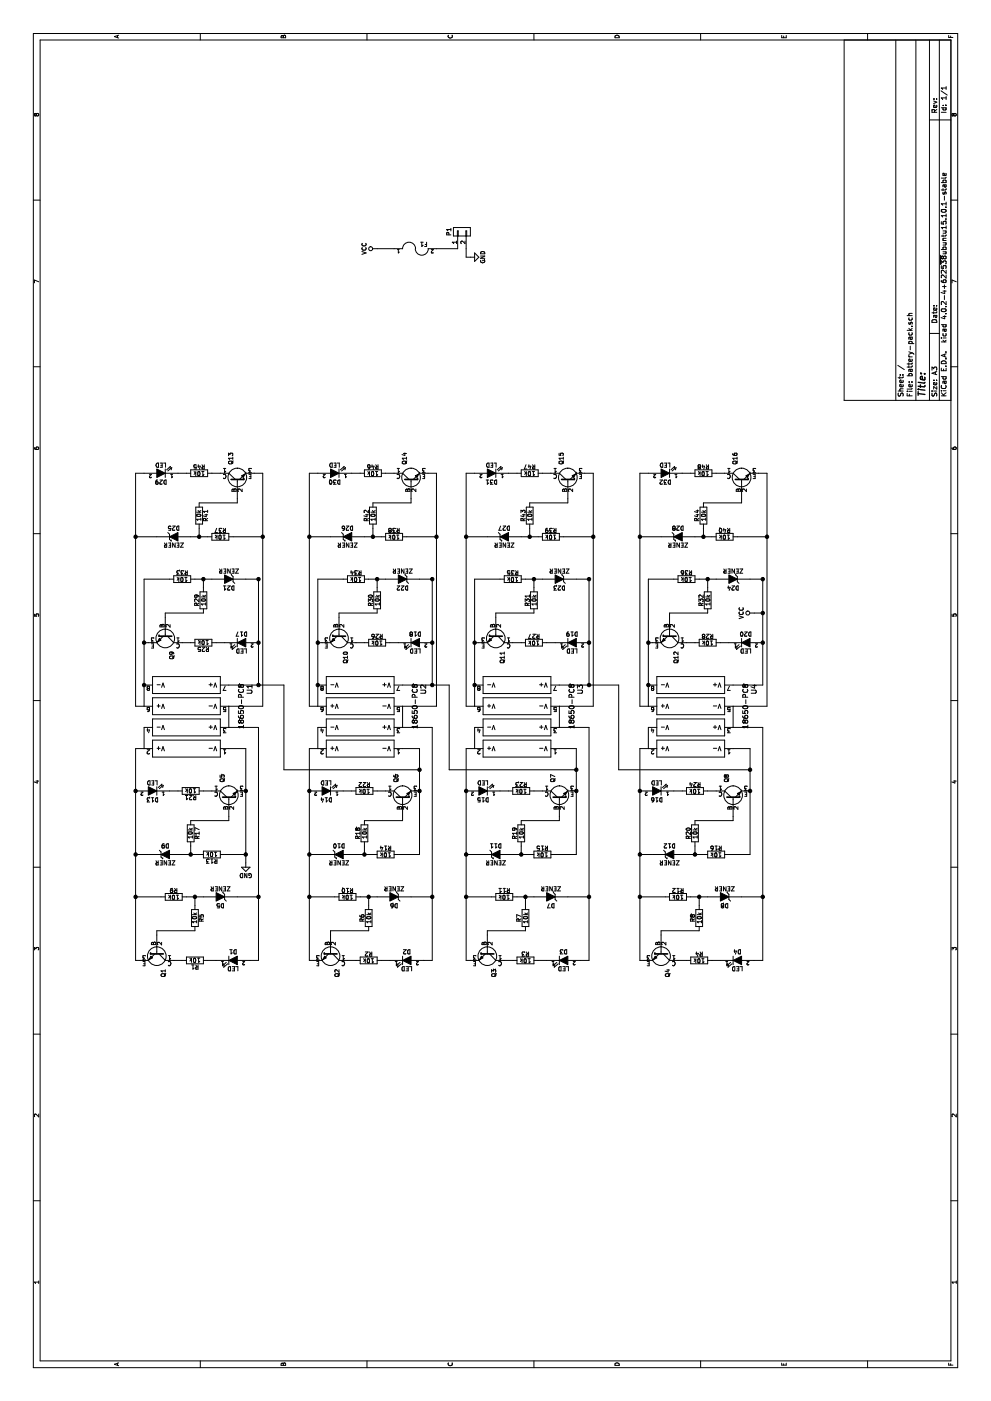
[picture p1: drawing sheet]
EESchema Schematic File Version 2
LIBS:power
LIBS:device
LIBS:transistors
LIBS:conn
LIBS:linear
LIBS:regul
LIBS:74xx
LIBS:cmos4000
LIBS:adc-dac
LIBS:memory
LIBS:xilinx
LIBS:microcontrollers
LIBS:dsp
LIBS:microchip
LIBS:analog_switches
LIBS:motorola
LIBS:texas
LIBS:intel
LIBS:audio
LIBS:interface
LIBS:digital-audio
LIBS:philips
LIBS:display
LIBS:cypress
LIBS:siliconi
LIBS:opto
LIBS:atmel
LIBS:contrib
LIBS:valves
LIBS:battery-pack-cache
EELAYER 25 0
EELAYER END
$Descr A3 16535 11693
encoding utf-8
Sheet 1 1
Title ""
Date ""
Rev ""
Comp ""
Comment1 ""
Comment2 ""
Comment3 ""
Comment4 ""
$EndDescr
$Comp
L FUSE F1
U 1 1
P 13600 4900
F 0 "F1" H 13700 4950 50  0000 C CNN
F 1 "01000057Z" H 13500 4850 50  0001 C CNN
F 2 "battery-pack:ATC_FUSE" H 13600 4900 50  0001 C CNN
F 3 "http://www.mouser.com/ds/2/240/Littelfuse_fuse-clips-186442.pdf" H 13600 4900 50  0001 C CNN
	1    13600 4900
	0    1    1    0   
$EndComp
$Comp
L CONN_01X02 P1
U 1 1
P 13800 5450
F 0 "P1" H 13800 5600 50  0000 C CNN
F 1 "CONN_01X02" H 13900 5450 50  0001 C CNN
F 2 "battery-pack:TerminalBlock-ESPM02200" H 13800 5450 50  0001 C CNN
F 3 "http://www.mouser.com/ds/2/18/200912210387880-199.pdf" H 13800 5450 50  0001 C CNN
	1    13800 5450
	1    0    0    -1  
$EndComp
$Comp
L GND #PWR01
U 1 1
P 13500 5550
F 0 "#PWR01" H 13500 5300 50  0001 C CNN
F 1 "GND" H 13500 5400 50  0000 C CNN
F 2 "" H 13500 5550 50  0000 C CNN
F 3 "" H 13500 5550 50  0000 C CNN
	1    13500 5550
	1    0    0    -1  
$EndComp
$Comp
L 18650-PC8 U3
U 1 1
P 7300 5500
F 0 "U3" H 8400 4150 60  0000 C CNN
F 1 "18650-PC8" H 8200 4250 60  0000 C CNN
F 2 "battery-pack:BK-18650-PC8" H 8000 4950 60  0001 C CNN
F 3 "" H 8000 4950 60  0000 C CNN
	1    7300 5500
	1    0    0    -1  
$EndComp
$Comp
L ZENER D11
U 1 1
P 6450 5850
F 0 "D11" H 6450 5950 50  0000 C CNN
F 1 "ZENER" H 6450 5750 50  0000 C CNN
F 2 "TO_SOT_Packages_SMD:SOT-23" H 6450 5850 50  0001 C CNN
F 3 "" H 6450 5850 50  0000 C CNN
	1    6450 5850
	0    1    1    0   
$EndComp
$Comp
L LED D15
U 1 1
P 7200 5700
F 0 "D15" H 7200 5800 50  0000 C CNN
F 1 "LED" H 7200 5600 50  0000 C CNN
F 2 "LEDs:LED_0805" H 7200 5700 50  0001 C CNN
F 3 "" H 7200 5700 50  0000 C CNN
	1    7200 5700
	0    -1   -1   0   
$EndComp
$Comp
L ZENER D7
U 1 1
P 5950 6500
F 0 "D7" H 5950 6600 50  0000 C CNN
F 1 "ZENER" H 5950 6400 50  0000 C CNN
F 2 "TO_SOT_Packages_SMD:SOT-23" H 5950 6500 50  0001 C CNN
F 3 "" H 5950 6500 50  0000 C CNN
	1    5950 6500
	0    -1   -1   0   
$EndComp
$Comp
L LED D3
U 1 1
P 5200 6650
F 0 "D3" H 5200 6750 50  0000 C CNN
F 1 "LED" H 5200 6550 50  0000 C CNN
F 2 "LEDs:LED_0805" H 5200 6650 50  0001 C CNN
F 3 "" H 5200 6650 50  0000 C CNN
	1    5200 6650
	0    1    1    0   
$EndComp
$Comp
L ZENER D23
U 1 1
P 9700 6600
F 0 "D23" H 9700 6700 50  0000 C CNN
F 1 "ZENER" H 9700 6500 50  0000 C CNN
F 2 "TO_SOT_Packages_SMD:SOT-23" H 9700 6600 50  0001 C CNN
F 3 "" H 9700 6600 50  0000 C CNN
	1    9700 6600
	0    -1   -1   0   
$EndComp
$Comp
L LED D19
U 1 1
P 8950 6750
F 0 "D19" H 8950 6850 50  0000 C CNN
F 1 "LED" H 8950 6650 50  0000 C CNN
F 2 "LEDs:LED_0805" H 8950 6750 50  0001 C CNN
F 3 "" H 8950 6750 50  0000 C CNN
	1    8950 6750
	0    1    1    0   
$EndComp
$Comp
L ZENER D27
U 1 1
P 10200 5950
F 0 "D27" H 10200 6050 50  0000 C CNN
F 1 "ZENER" H 10200 5850 50  0000 C CNN
F 2 "TO_SOT_Packages_SMD:SOT-23" H 10200 5950 50  0001 C CNN
F 3 "" H 10200 5950 50  0000 C CNN
	1    10200 5950
	0    1    1    0   
$EndComp
$Comp
L LED D31
U 1 1
P 10950 5800
F 0 "D31" H 10950 5900 50  0000 C CNN
F 1 "LED" H 10950 5700 50  0000 C CNN
F 2 "LEDs:LED_0805" H 10950 5800 50  0001 C CNN
F 3 "" H 10950 5800 50  0000 C CNN
	1    10950 5800
	0    -1   -1   0   
$EndComp
$Comp
L 18650-PC8 U4
U 1 1
P 7300 7550
F 0 "U4" H 8400 6200 60  0000 C CNN
F 1 "18650-PC8" H 8200 6300 60  0000 C CNN
F 2 "battery-pack:BK-18650-PC8" H 8000 7000 60  0001 C CNN
F 3 "" H 8000 7000 60  0000 C CNN
	1    7300 7550
	1    0    0    -1  
$EndComp
$Comp
L ZENER D12
U 1 1
P 6450 7900
F 0 "D12" H 6450 8000 50  0000 C CNN
F 1 "ZENER" H 6450 7800 50  0000 C CNN
F 2 "TO_SOT_Packages_SMD:SOT-23" H 6450 7900 50  0001 C CNN
F 3 "" H 6450 7900 50  0000 C CNN
	1    6450 7900
	0    1    1    0   
$EndComp
$Comp
L LED D16
U 1 1
P 7200 7750
F 0 "D16" H 7200 7850 50  0000 C CNN
F 1 "LED" H 7200 7650 50  0000 C CNN
F 2 "LEDs:LED_0805" H 7200 7750 50  0001 C CNN
F 3 "" H 7200 7750 50  0000 C CNN
	1    7200 7750
	0    -1   -1   0   
$EndComp
$Comp
L ZENER D8
U 1 1
P 5950 8550
F 0 "D8" H 5950 8650 50  0000 C CNN
F 1 "ZENER" H 5950 8450 50  0000 C CNN
F 2 "TO_SOT_Packages_SMD:SOT-23" H 5950 8550 50  0001 C CNN
F 3 "" H 5950 8550 50  0000 C CNN
	1    5950 8550
	0    -1   -1   0   
$EndComp
$Comp
L LED D4
U 1 1
P 5200 8700
F 0 "D4" H 5200 8800 50  0000 C CNN
F 1 "LED" H 5200 8600 50  0000 C CNN
F 2 "LEDs:LED_0805" H 5200 8700 50  0001 C CNN
F 3 "" H 5200 8700 50  0000 C CNN
	1    5200 8700
	0    1    1    0   
$EndComp
$Comp
L ZENER D24
U 1 1
P 9700 8650
F 0 "D24" H 9700 8750 50  0000 C CNN
F 1 "ZENER" H 9700 8550 50  0000 C CNN
F 2 "TO_SOT_Packages_SMD:SOT-23" H 9700 8650 50  0001 C CNN
F 3 "" H 9700 8650 50  0000 C CNN
	1    9700 8650
	0    -1   -1   0   
$EndComp
$Comp
L LED D20
U 1 1
P 8950 8800
F 0 "D20" H 8950 8900 50  0000 C CNN
F 1 "LED" H 8950 8700 50  0000 C CNN
F 2 "LEDs:LED_0805" H 8950 8800 50  0001 C CNN
F 3 "" H 8950 8800 50  0000 C CNN
	1    8950 8800
	0    1    1    0   
$EndComp
$Comp
L ZENER D28
U 1 1
P 10200 8000
F 0 "D28" H 10200 8100 50  0000 C CNN
F 1 "ZENER" H 10200 7900 50  0000 C CNN
F 2 "TO_SOT_Packages_SMD:SOT-23" H 10200 8000 50  0001 C CNN
F 3 "" H 10200 8000 50  0000 C CNN
	1    10200 8000
	0    1    1    0   
$EndComp
$Comp
L LED D32
U 1 1
P 10950 7850
F 0 "D32" H 10950 7950 50  0000 C CNN
F 1 "LED" H 10950 7750 50  0000 C CNN
F 2 "LEDs:LED_0805" H 10950 7850 50  0001 C CNN
F 3 "" H 10950 7850 50  0000 C CNN
	1    10950 7850
	0    -1   -1   0   
$EndComp
$Comp
L 18650-PC8 U1
U 1 1
P 7300 1600
F 0 "U1" H 8400 250 60  0000 C CNN
F 1 "18650-PC8" H 8200 350 60  0000 C CNN
F 2 "battery-pack:BK-18650-PC8" H 8000 1050 60  0001 C CNN
F 3 "" H 8000 1050 60  0000 C CNN
	1    7300 1600
	1    0    0    -1  
$EndComp
$Comp
L ZENER D9
U 1 1
P 6450 1950
F 0 "D9" H 6450 2050 50  0000 C CNN
F 1 "ZENER" H 6450 1850 50  0000 C CNN
F 2 "TO_SOT_Packages_SMD:SOT-23" H 6450 1950 50  0001 C CNN
F 3 "" H 6450 1950 50  0000 C CNN
	1    6450 1950
	0    1    1    0   
$EndComp
$Comp
L R R13
U 1 1
P 6450 2500
F 0 "R13" V 6530 2500 50  0000 C CNN
F 1 "10k" V 6450 2500 50  0000 C CNN
F 2 "Resistors_SMD:R_0805" V 6380 2500 50  0001 C CNN
F 3 "" H 6450 2500 50  0000 C CNN
	1    6450 2500
	-1   0    0    1   
$EndComp
$Comp
L LED D13
U 1 1
P 7200 1800
F 0 "D13" H 7200 1900 50  0000 C CNN
F 1 "LED" H 7200 1700 50  0000 C CNN
F 2 "LEDs:LED_0805" H 7200 1800 50  0001 C CNN
F 3 "" H 7200 1800 50  0000 C CNN
	1    7200 1800
	0    -1   -1   0   
$EndComp
$Comp
L ZENER D5
U 1 1
P 5950 2600
F 0 "D5" H 5950 2700 50  0000 C CNN
F 1 "ZENER" H 5950 2500 50  0000 C CNN
F 2 "Diodes_ThroughHole:Diode_P600_Horizontal" H 5950 2600 50  0001 C CNN
F 3 "" H 5950 2600 50  0000 C CNN
	1    5950 2600
	0    -1   -1   0   
$EndComp
$Comp
L R R9
U 1 1
P 5950 2050
F 0 "R9" V 6030 2050 50  0000 C CNN
F 1 "10k" V 5950 2050 50  0000 C CNN
F 2 "Resistors_SMD:R_0805" V 5880 2050 50  0001 C CNN
F 3 "" H 5950 2050 50  0000 C CNN
	1    5950 2050
	1    0    0    -1  
$EndComp
$Comp
L R R5
U 1 1
P 5700 2300
F 0 "R5" V 5780 2300 50  0000 C CNN
F 1 "10k" V 5700 2300 50  0000 C CNN
F 2 "Resistors_SMD:R_0805" V 5630 2300 50  0001 C CNN
F 3 "" H 5700 2300 50  0000 C CNN
	1    5700 2300
	0    1    1    0   
$EndComp
$Comp
L R R1
U 1 1
P 5200 2300
F 0 "R1" V 5280 2300 50  0000 C CNN
F 1 "10k" V 5200 2300 50  0000 C CNN
F 2 "Resistors_SMD:R_0805" V 5130 2300 50  0001 C CNN
F 3 "" H 5200 2300 50  0000 C CNN
	1    5200 2300
	-1   0    0    1   
$EndComp
$Comp
L LED D1
U 1 1
P 5200 2750
F 0 "D1" H 5200 2850 50  0000 C CNN
F 1 "LED" H 5200 2650 50  0000 C CNN
F 2 "LEDs:LED_0805" H 5200 2750 50  0001 C CNN
F 3 "" H 5200 2750 50  0000 C CNN
	1    5200 2750
	0    1    1    0   
$EndComp
$Comp
L ZENER D21
U 1 1
P 9700 2700
F 0 "D21" H 9700 2800 50  0000 C CNN
F 1 "ZENER" H 9700 2600 50  0000 C CNN
F 2 "TO_SOT_Packages_SMD:SOT-23" H 9700 2700 50  0001 C CNN
F 3 "" H 9700 2700 50  0000 C CNN
	1    9700 2700
	0    -1   -1   0   
$EndComp
$Comp
L LED D17
U 1 1
P 8950 2850
F 0 "D17" H 8950 2950 50  0000 C CNN
F 1 "LED" H 8950 2750 50  0000 C CNN
F 2 "LEDs:LED_0805" H 8950 2850 50  0001 C CNN
F 3 "" H 8950 2850 50  0000 C CNN
	1    8950 2850
	0    1    1    0   
$EndComp
$Comp
L ZENER D25
U 1 1
P 10200 2050
F 0 "D25" H 10200 2150 50  0000 C CNN
F 1 "ZENER" H 10200 1950 50  0000 C CNN
F 2 "TO_SOT_Packages_SMD:SOT-23" H 10200 2050 50  0001 C CNN
F 3 "" H 10200 2050 50  0000 C CNN
	1    10200 2050
	0    1    1    0   
$EndComp
$Comp
L LED D29
U 1 1
P 10950 1900
F 0 "D29" H 10950 2000 50  0000 C CNN
F 1 "LED" H 10950 1800 50  0000 C CNN
F 2 "LEDs:LED_0805" H 10950 1900 50  0001 C CNN
F 3 "" H 10950 1900 50  0000 C CNN
	1    10950 1900
	0    -1   -1   0   
$EndComp
$Comp
L 18650-PC8 U2
U 1 1
P 7300 3650
F 0 "U2" H 8400 2300 60  0000 C CNN
F 1 "18650-PC8" H 8200 2400 60  0000 C CNN
F 2 "battery-pack:BK-18650-PC8" H 8000 3100 60  0001 C CNN
F 3 "" H 8000 3100 60  0000 C CNN
	1    7300 3650
	1    0    0    -1  
$EndComp
$Comp
L ZENER D10
U 1 1
P 6450 4000
F 0 "D10" H 6450 4100 50  0000 C CNN
F 1 "ZENER" H 6450 3900 50  0000 C CNN
F 2 "TO_SOT_Packages_SMD:SOT-23" H 6450 4000 50  0001 C CNN
F 3 "" H 6450 4000 50  0000 C CNN
	1    6450 4000
	0    1    1    0   
$EndComp
$Comp
L LED D14
U 1 1
P 7200 3850
F 0 "D14" H 7200 3950 50  0000 C CNN
F 1 "LED" H 7200 3750 50  0000 C CNN
F 2 "LEDs:LED_0805" H 7200 3850 50  0001 C CNN
F 3 "" H 7200 3850 50  0000 C CNN
	1    7200 3850
	0    -1   -1   0   
$EndComp
$Comp
L ZENER D6
U 1 1
P 5950 4650
F 0 "D6" H 5950 4750 50  0000 C CNN
F 1 "ZENER" H 5950 4550 50  0000 C CNN
F 2 "TO_SOT_Packages_SMD:SOT-23" H 5950 4650 50  0001 C CNN
F 3 "" H 5950 4650 50  0000 C CNN
	1    5950 4650
	0    -1   -1   0   
$EndComp
$Comp
L LED D2
U 1 1
P 5200 4800
F 0 "D2" H 5200 4900 50  0000 C CNN
F 1 "LED" H 5200 4700 50  0000 C CNN
F 2 "LEDs:LED_0805" H 5200 4800 50  0001 C CNN
F 3 "" H 5200 4800 50  0000 C CNN
	1    5200 4800
	0    1    1    0   
$EndComp
$Comp
L ZENER D22
U 1 1
P 9700 4750
F 0 "D22" H 9700 4850 50  0000 C CNN
F 1 "ZENER" H 9700 4650 50  0000 C CNN
F 2 "TO_SOT_Packages_SMD:SOT-23" H 9700 4750 50  0001 C CNN
F 3 "" H 9700 4750 50  0000 C CNN
	1    9700 4750
	0    -1   -1   0   
$EndComp
$Comp
L LED D18
U 1 1
P 8950 4900
F 0 "D18" H 8950 5000 50  0000 C CNN
F 1 "LED" H 8950 4800 50  0000 C CNN
F 2 "LEDs:LED_0805" H 8950 4900 50  0001 C CNN
F 3 "" H 8950 4900 50  0000 C CNN
	1    8950 4900
	0    1    1    0   
$EndComp
$Comp
L ZENER D26
U 1 1
P 10200 4100
F 0 "D26" H 10200 4200 50  0000 C CNN
F 1 "ZENER" H 10200 4000 50  0000 C CNN
F 2 "TO_SOT_Packages_SMD:SOT-23" H 10200 4100 50  0001 C CNN
F 3 "" H 10200 4100 50  0000 C CNN
	1    10200 4100
	0    1    1    0   
$EndComp
$Comp
L BC413 Q14
U 1 1
P 10850 4850
F 0 "Q14" H 11050 4925 50  0000 L CNN
F 1 "MMBT3904LT1G" H 11050 4850 50  0001 L CNN
F 2 "TO_SOT_Packages_SMD:SOT-23" H 11050 4775 50  0001 L CIN
F 3 "http://www.mouser.com/ds/2/308/MMBT3904LT1-D-113169.pdf" H 10850 4850 50  0001 L CNN
	1    10850 4850
	1    0    0    -1  
$EndComp
$Comp
L LED D30
U 1 1
P 10950 3950
F 0 "D30" H 10950 4050 50  0000 C CNN
F 1 "LED" H 10950 3850 50  0000 C CNN
F 2 "LEDs:LED_0805" H 10950 3950 50  0001 C CNN
F 3 "" H 10950 3950 50  0000 C CNN
	1    10950 3950
	0    -1   -1   0   
$EndComp
$Comp
L GND #PWR02
U 1 1
P 6350 2900
F 0 "#PWR02" H 6350 2650 50  0001 C CNN
F 1 "GND" H 6350 2750 50  0000 C CNN
F 2 "" H 6350 2900 50  0000 C CNN
F 3 "" H 6350 2900 50  0000 C CNN
	1    6350 2900
	0    1    1    0   
$EndComp
$Comp
L VCC #PWR03
U 1 1
P 9300 8900
F 0 "#PWR03" H 9300 8750 50  0001 C CNN
F 1 "VCC" H 9300 9050 50  0000 C CNN
F 2 "" H 9300 8900 50  0000 C CNN
F 3 "" H 9300 8900 50  0000 C CNN
	1    9300 8900
	1    0    0    -1  
$EndComp
$Comp
L BC413 Q13
U 1 1
P 10850 2800
F 0 "Q13" H 11050 2875 50  0000 L CNN
F 1 "MMBT3904LT1G" H 11050 2800 50  0001 L CNN
F 2 "TO_SOT_Packages_SMD:SOT-23" H 11050 2725 50  0001 L CIN
F 3 "http://www.mouser.com/ds/2/308/MMBT3904LT1-D-113169.pdf" H 10850 2800 50  0001 L CNN
	1    10850 2800
	1    0    0    -1  
$EndComp
$Comp
L BC413 Q15
U 1 1
P 10850 6700
F 0 "Q15" H 11050 6775 50  0000 L CNN
F 1 "MMBT3904LT1G" H 11050 6700 50  0001 L CNN
F 2 "TO_SOT_Packages_SMD:SOT-23" H 11050 6625 50  0001 L CIN
F 3 "http://www.mouser.com/ds/2/308/MMBT3904LT1-D-113169.pdf" H 10850 6700 50  0001 L CNN
	1    10850 6700
	1    0    0    -1  
$EndComp
$Comp
L BC413 Q16
U 1 1
P 10850 8750
F 0 "Q16" H 11050 8825 50  0000 L CNN
F 1 "MMBT3904LT1G" H 11050 8750 50  0001 L CNN
F 2 "TO_SOT_Packages_SMD:SOT-23" H 11050 8675 50  0001 L CIN
F 3 "http://www.mouser.com/ds/2/308/MMBT3904LT1-D-113169.pdf" H 10850 8750 50  0001 L CNN
	1    10850 8750
	1    0    0    -1  
$EndComp
$Comp
L BC413 Q5
U 1 1
P 7100 2700
F 0 "Q5" H 7300 2775 50  0000 L CNN
F 1 "MMBT3904LT1G" H 7300 2700 50  0001 L CNN
F 2 "TO_SOT_Packages_SMD:SOT-23" H 7300 2625 50  0001 L CIN
F 3 "http://www.mouser.com/ds/2/308/MMBT3904LT1-D-113169.pdf" H 7100 2700 50  0001 L CNN
	1    7100 2700
	1    0    0    -1  
$EndComp
$Comp
L BC413 Q6
U 1 1
P 7100 4750
F 0 "Q6" H 7300 4825 50  0000 L CNN
F 1 "MMBT3904LT1G" H 7300 4750 50  0001 L CNN
F 2 "TO_SOT_Packages_SMD:SOT-23" H 7300 4675 50  0001 L CIN
F 3 "http://www.mouser.com/ds/2/308/MMBT3904LT1-D-113169.pdf" H 7100 4750 50  0001 L CNN
	1    7100 4750
	1    0    0    -1  
$EndComp
$Comp
L BC413 Q7
U 1 1
P 7100 6600
F 0 "Q7" H 7300 6675 50  0000 L CNN
F 1 "MMBT3904LT1G" H 7300 6600 50  0001 L CNN
F 2 "TO_SOT_Packages_SMD:SOT-23" H 7300 6525 50  0001 L CIN
F 3 "http://www.mouser.com/ds/2/308/MMBT3904LT1-D-113169.pdf" H 7100 6600 50  0001 L CNN
	1    7100 6600
	1    0    0    -1  
$EndComp
$Comp
L BC413 Q8
U 1 1
P 7100 8650
F 0 "Q8" H 7300 8725 50  0000 L CNN
F 1 "MMBT3904LT1G" H 7300 8650 50  0001 L CNN
F 2 "TO_SOT_Packages_SMD:SOT-23" H 7300 8575 50  0001 L CIN
F 3 "http://www.mouser.com/ds/2/308/MMBT3904LT1-D-113169.pdf" H 7100 8650 50  0001 L CNN
	1    7100 8650
	1    0    0    -1  
$EndComp
$Comp
L BC413 Q4
U 1 1
P 5300 7800
F 0 "Q4" H 5500 7875 50  0000 L CNN
F 1 "MMBT3904LT1G" H 5500 7800 50  0001 L CNN
F 2 "TO_SOT_Packages_SMD:SOT-23" H 5500 7725 50  0001 L CIN
F 3 "http://www.mouser.com/ds/2/308/MMBT3904LT1-D-113169.pdf" H 5300 7800 50  0001 L CNN
	1    5300 7800
	-1   0    0    1   
$EndComp
$Comp
L BC413 Q3
U 1 1
P 5300 5750
F 0 "Q3" H 5500 5825 50  0000 L CNN
F 1 "MMBT3904LT1G" H 5500 5750 50  0001 L CNN
F 2 "TO_SOT_Packages_SMD:SOT-23" H 5500 5675 50  0001 L CIN
F 3 "http://www.mouser.com/ds/2/308/MMBT3904LT1-D-113169.pdf" H 5300 5750 50  0001 L CNN
	1    5300 5750
	-1   0    0    1   
$EndComp
$Comp
L BC413 Q2
U 1 1
P 5300 3900
F 0 "Q2" H 5500 3975 50  0000 L CNN
F 1 "MMBT3904LT1G" H 5500 3900 50  0001 L CNN
F 2 "TO_SOT_Packages_SMD:SOT-23" H 5500 3825 50  0001 L CIN
F 3 "http://www.mouser.com/ds/2/308/MMBT3904LT1-D-113169.pdf" H 5300 3900 50  0001 L CNN
	1    5300 3900
	-1   0    0    1   
$EndComp
$Comp
L BC413 Q1
U 1 1
P 5300 1850
F 0 "Q1" H 5500 1925 50  0000 L CNN
F 1 "MMBT3904LT1G" H 5500 1850 50  0001 L CNN
F 2 "TO_SOT_Packages_SMD:SOT-23" H 5500 1775 50  0001 L CIN
F 3 "http://www.mouser.com/ds/2/308/MMBT3904LT1-D-113169.pdf" H 5300 1850 50  0001 L CNN
	1    5300 1850
	-1   0    0    1   
$EndComp
$Comp
L BC413 Q9
U 1 1
P 9050 1950
F 0 "Q9" H 9250 2025 50  0000 L CNN
F 1 "MMBT3904LT1G" H 9250 1950 50  0001 L CNN
F 2 "TO_SOT_Packages_SMD:SOT-23" H 9250 1875 50  0001 L CIN
F 3 "http://www.mouser.com/ds/2/308/MMBT3904LT1-D-113169.pdf" H 9050 1950 50  0001 L CNN
	1    9050 1950
	-1   0    0    1   
$EndComp
$Comp
L BC413 Q10
U 1 1
P 9050 4000
F 0 "Q10" H 9250 4075 50  0000 L CNN
F 1 "MMBT3904LT1G" H 9250 4000 50  0001 L CNN
F 2 "TO_SOT_Packages_SMD:SOT-23" H 9250 3925 50  0001 L CIN
F 3 "http://www.mouser.com/ds/2/308/MMBT3904LT1-D-113169.pdf" H 9050 4000 50  0001 L CNN
	1    9050 4000
	-1   0    0    1   
$EndComp
$Comp
L BC413 Q11
U 1 1
P 9050 5850
F 0 "Q11" H 9250 5925 50  0000 L CNN
F 1 "MMBT3904LT1G" H 9250 5850 50  0001 L CNN
F 2 "TO_SOT_Packages_SMD:SOT-23" H 9250 5775 50  0001 L CIN
F 3 "http://www.mouser.com/ds/2/308/MMBT3904LT1-D-113169.pdf" H 9050 5850 50  0001 L CNN
	1    9050 5850
	-1   0    0    1   
$EndComp
$Comp
L BC413 Q12
U 1 1
P 9050 7900
F 0 "Q12" H 9250 7975 50  0000 L CNN
F 1 "MMBT3904LT1G" H 9250 7900 50  0001 L CNN
F 2 "TO_SOT_Packages_SMD:SOT-23" H 9250 7825 50  0001 L CIN
F 3 "http://www.mouser.com/ds/2/308/MMBT3904LT1-D-113169.pdf" H 9050 7900 50  0001 L CNN
	1    9050 7900
	-1   0    0    1   
$EndComp
$Comp
L R R17
U 1 1
P 6700 2250
F 0 "R17" V 6780 2250 50  0000 C CNN
F 1 "10k" V 6700 2250 50  0000 C CNN
F 2 "Resistors_SMD:R_0805" V 6630 2250 50  0001 C CNN
F 3 "" H 6700 2250 50  0000 C CNN
	1    6700 2250
	0    1    1    0   
$EndComp
$Comp
L R R21
U 1 1
P 7200 2250
F 0 "R21" V 7280 2250 50  0000 C CNN
F 1 "10k" V 7200 2250 50  0000 C CNN
F 2 "Resistors_SMD:R_0805" V 7130 2250 50  0001 C CNN
F 3 "" H 7200 2250 50  0000 C CNN
	1    7200 2250
	-1   0    0    1   
$EndComp
$Comp
L R R25
U 1 1
P 8950 2400
F 0 "R25" V 9030 2400 50  0000 C CNN
F 1 "10k" V 8950 2400 50  0000 C CNN
F 2 "Resistors_SMD:R_0805" V 8880 2400 50  0001 C CNN
F 3 "" H 8950 2400 50  0000 C CNN
	1    8950 2400
	-1   0    0    1   
$EndComp
$Comp
L R R29
U 1 1
P 9450 2400
F 0 "R29" V 9530 2400 50  0000 C CNN
F 1 "10k" V 9450 2400 50  0000 C CNN
F 2 "Resistors_SMD:R_0805" V 9380 2400 50  0001 C CNN
F 3 "" H 9450 2400 50  0000 C CNN
	1    9450 2400
	0    -1   -1   0   
$EndComp
$Comp
L R R33
U 1 1
P 9700 2150
F 0 "R33" V 9780 2150 50  0000 C CNN
F 1 "10k" V 9700 2150 50  0000 C CNN
F 2 "Resistors_SMD:R_0805" V 9630 2150 50  0001 C CNN
F 3 "" H 9700 2150 50  0000 C CNN
	1    9700 2150
	1    0    0    -1  
$EndComp
$Comp
L R R37
U 1 1
P 10200 2600
F 0 "R37" V 10280 2600 50  0000 C CNN
F 1 "10k" V 10200 2600 50  0000 C CNN
F 2 "Resistors_SMD:R_0805" V 10130 2600 50  0001 C CNN
F 3 "" H 10200 2600 50  0000 C CNN
	1    10200 2600
	1    0    0    -1  
$EndComp
$Comp
L R R45
U 1 1
P 10950 2350
F 0 "R45" V 11030 2350 50  0000 C CNN
F 1 "10k" V 10950 2350 50  0000 C CNN
F 2 "Resistors_SMD:R_0805" V 10880 2350 50  0001 C CNN
F 3 "" H 10950 2350 50  0000 C CNN
	1    10950 2350
	1    0    0    -1  
$EndComp
$Comp
L R R41
U 1 1
P 10450 2350
F 0 "R41" V 10530 2350 50  0000 C CNN
F 1 "10k" V 10450 2350 50  0000 C CNN
F 2 "Resistors_SMD:R_0805" V 10380 2350 50  0001 C CNN
F 3 "" H 10450 2350 50  0000 C CNN
	1    10450 2350
	0    1    1    0   
$EndComp
$Comp
L R R46
U 1 1
P 10950 4400
F 0 "R46" V 11030 4400 50  0000 C CNN
F 1 "10k" V 10950 4400 50  0000 C CNN
F 2 "Resistors_SMD:R_0805" V 10880 4400 50  0001 C CNN
F 3 "" H 10950 4400 50  0000 C CNN
	1    10950 4400
	1    0    0    -1  
$EndComp
$Comp
L R R47
U 1 1
P 10950 6250
F 0 "R47" V 11030 6250 50  0000 C CNN
F 1 "10k" V 10950 6250 50  0000 C CNN
F 2 "Resistors_SMD:R_0805" V 10880 6250 50  0001 C CNN
F 3 "" H 10950 6250 50  0000 C CNN
	1    10950 6250
	1    0    0    -1  
$EndComp
$Comp
L R R48
U 1 1
P 10950 8300
F 0 "R48" V 11030 8300 50  0000 C CNN
F 1 "10k" V 10950 8300 50  0000 C CNN
F 2 "Resistors_SMD:R_0805" V 10880 8300 50  0001 C CNN
F 3 "" H 10950 8300 50  0000 C CNN
	1    10950 8300
	1    0    0    -1  
$EndComp
$Comp
L R R40
U 1 1
P 10200 8550
F 0 "R40" V 10280 8550 50  0000 C CNN
F 1 "10k" V 10200 8550 50  0000 C CNN
F 2 "Resistors_SMD:R_0805" V 10130 8550 50  0001 C CNN
F 3 "" H 10200 8550 50  0000 C CNN
	1    10200 8550
	1    0    0    -1  
$EndComp
$Comp
L R R39
U 1 1
P 10200 6500
F 0 "R39" V 10280 6500 50  0000 C CNN
F 1 "10k" V 10200 6500 50  0000 C CNN
F 2 "Resistors_SMD:R_0805" V 10130 6500 50  0001 C CNN
F 3 "" H 10200 6500 50  0000 C CNN
	1    10200 6500
	1    0    0    -1  
$EndComp
$Comp
L R R38
U 1 1
P 10200 4650
F 0 "R38" V 10280 4650 50  0000 C CNN
F 1 "10k" V 10200 4650 50  0000 C CNN
F 2 "Resistors_SMD:R_0805" V 10130 4650 50  0001 C CNN
F 3 "" H 10200 4650 50  0000 C CNN
	1    10200 4650
	1    0    0    -1  
$EndComp
$Comp
L R R34
U 1 1
P 9700 4200
F 0 "R34" V 9780 4200 50  0000 C CNN
F 1 "10k" V 9700 4200 50  0000 C CNN
F 2 "Resistors_SMD:R_0805" V 9630 4200 50  0001 C CNN
F 3 "" H 9700 4200 50  0000 C CNN
	1    9700 4200
	1    0    0    -1  
$EndComp
$Comp
L R R26
U 1 1
P 8950 4450
F 0 "R26" V 9030 4450 50  0000 C CNN
F 1 "10k" V 8950 4450 50  0000 C CNN
F 2 "Resistors_SMD:R_0805" V 8880 4450 50  0001 C CNN
F 3 "" H 8950 4450 50  0000 C CNN
	1    8950 4450
	1    0    0    -1  
$EndComp
$Comp
L R R27
U 1 1
P 8950 6300
F 0 "R27" V 9030 6300 50  0000 C CNN
F 1 "10k" V 8950 6300 50  0000 C CNN
F 2 "Resistors_SMD:R_0805" V 8880 6300 50  0001 C CNN
F 3 "" H 8950 6300 50  0000 C CNN
	1    8950 6300
	1    0    0    -1  
$EndComp
$Comp
L R R35
U 1 1
P 9700 6050
F 0 "R35" V 9780 6050 50  0000 C CNN
F 1 "10k" V 9700 6050 50  0000 C CNN
F 2 "Resistors_SMD:R_0805" V 9630 6050 50  0001 C CNN
F 3 "" H 9700 6050 50  0000 C CNN
	1    9700 6050
	1    0    0    -1  
$EndComp
$Comp
L R R36
U 1 1
P 9700 8100
F 0 "R36" V 9780 8100 50  0000 C CNN
F 1 "10k" V 9700 8100 50  0000 C CNN
F 2 "Resistors_SMD:R_0805" V 9630 8100 50  0001 C CNN
F 3 "" H 9700 8100 50  0000 C CNN
	1    9700 8100
	1    0    0    -1  
$EndComp
$Comp
L R R28
U 1 1
P 8950 8350
F 0 "R28" V 9030 8350 50  0000 C CNN
F 1 "10k" V 8950 8350 50  0000 C CNN
F 2 "Resistors_SMD:R_0805" V 8880 8350 50  0001 C CNN
F 3 "" H 8950 8350 50  0000 C CNN
	1    8950 8350
	1    0    0    -1  
$EndComp
$Comp
L R R24
U 1 1
P 7200 8200
F 0 "R24" V 7280 8200 50  0000 C CNN
F 1 "10k" V 7200 8200 50  0000 C CNN
F 2 "Resistors_SMD:R_0805" V 7130 8200 50  0001 C CNN
F 3 "" H 7200 8200 50  0000 C CNN
	1    7200 8200
	1    0    0    -1  
$EndComp
$Comp
L R R16
U 1 1
P 6450 8450
F 0 "R16" V 6530 8450 50  0000 C CNN
F 1 "10k" V 6450 8450 50  0000 C CNN
F 2 "Resistors_SMD:R_0805" V 6380 8450 50  0001 C CNN
F 3 "" H 6450 8450 50  0000 C CNN
	1    6450 8450
	1    0    0    -1  
$EndComp
$Comp
L R R4
U 1 1
P 5200 8250
F 0 "R4" V 5280 8250 50  0000 C CNN
F 1 "10k" V 5200 8250 50  0000 C CNN
F 2 "Resistors_SMD:R_0805" V 5130 8250 50  0001 C CNN
F 3 "" H 5200 8250 50  0000 C CNN
	1    5200 8250
	1    0    0    -1  
$EndComp
$Comp
L R R12
U 1 1
P 5950 8000
F 0 "R12" V 6030 8000 50  0000 C CNN
F 1 "10k" V 5950 8000 50  0000 C CNN
F 2 "Resistors_SMD:R_0805" V 5880 8000 50  0001 C CNN
F 3 "" H 5950 8000 50  0000 C CNN
	1    5950 8000
	1    0    0    -1  
$EndComp
$Comp
L R R11
U 1 1
P 5950 5950
F 0 "R11" V 6030 5950 50  0000 C CNN
F 1 "10k" V 5950 5950 50  0000 C CNN
F 2 "Resistors_SMD:R_0805" V 5880 5950 50  0001 C CNN
F 3 "" H 5950 5950 50  0000 C CNN
	1    5950 5950
	1    0    0    -1  
$EndComp
$Comp
L R R3
U 1 1
P 5200 6200
F 0 "R3" V 5280 6200 50  0000 C CNN
F 1 "10k" V 5200 6200 50  0000 C CNN
F 2 "Resistors_SMD:R_0805" V 5130 6200 50  0001 C CNN
F 3 "" H 5200 6200 50  0000 C CNN
	1    5200 6200
	1    0    0    -1  
$EndComp
$Comp
L R R15
U 1 1
P 6450 6400
F 0 "R15" V 6530 6400 50  0000 C CNN
F 1 "10k" V 6450 6400 50  0000 C CNN
F 2 "Resistors_SMD:R_0805" V 6380 6400 50  0001 C CNN
F 3 "" H 6450 6400 50  0000 C CNN
	1    6450 6400
	1    0    0    -1  
$EndComp
$Comp
L R R23
U 1 1
P 7200 6150
F 0 "R23" V 7280 6150 50  0000 C CNN
F 1 "10k" V 7200 6150 50  0000 C CNN
F 2 "Resistors_SMD:R_0805" V 7130 6150 50  0001 C CNN
F 3 "" H 7200 6150 50  0000 C CNN
	1    7200 6150
	1    0    0    -1  
$EndComp
$Comp
L R R2
U 1 1
P 5200 4350
F 0 "R2" V 5280 4350 50  0000 C CNN
F 1 "10k" V 5200 4350 50  0000 C CNN
F 2 "Resistors_SMD:R_0805" V 5130 4350 50  0001 C CNN
F 3 "" H 5200 4350 50  0000 C CNN
	1    5200 4350
	1    0    0    -1  
$EndComp
$Comp
L R R10
U 1 1
P 5950 4100
F 0 "R10" V 6030 4100 50  0000 C CNN
F 1 "10k" V 5950 4100 50  0000 C CNN
F 2 "Resistors_SMD:R_0805" V 5880 4100 50  0001 C CNN
F 3 "" H 5950 4100 50  0000 C CNN
	1    5950 4100
	1    0    0    -1  
$EndComp
$Comp
L R R14
U 1 1
P 6450 4550
F 0 "R14" V 6530 4550 50  0000 C CNN
F 1 "10k" V 6450 4550 50  0000 C CNN
F 2 "Resistors_SMD:R_0805" V 6380 4550 50  0001 C CNN
F 3 "" H 6450 4550 50  0000 C CNN
	1    6450 4550
	1    0    0    -1  
$EndComp
$Comp
L R R22
U 1 1
P 7200 4300
F 0 "R22" V 7280 4300 50  0000 C CNN
F 1 "10k" V 7200 4300 50  0000 C CNN
F 2 "Resistors_SMD:R_0805" V 7130 4300 50  0001 C CNN
F 3 "" H 7200 4300 50  0000 C CNN
	1    7200 4300
	1    0    0    -1  
$EndComp
$Comp
L R R18
U 1 1
P 6700 4300
F 0 "R18" V 6780 4300 50  0000 C CNN
F 1 "10k" V 6700 4300 50  0000 C CNN
F 2 "Resistors_SMD:R_0805" V 6630 4300 50  0001 C CNN
F 3 "" H 6700 4300 50  0000 C CNN
	1    6700 4300
	0    -1   -1   0   
$EndComp
$Comp
L R R6
U 1 1
P 5700 4350
F 0 "R6" V 5780 4350 50  0000 C CNN
F 1 "10k" V 5700 4350 50  0000 C CNN
F 2 "Resistors_SMD:R_0805" V 5630 4350 50  0001 C CNN
F 3 "" H 5700 4350 50  0000 C CNN
	1    5700 4350
	0    -1   -1   0   
$EndComp
$Comp
L R R7
U 1 1
P 5700 6200
F 0 "R7" V 5780 6200 50  0000 C CNN
F 1 "10k" V 5700 6200 50  0000 C CNN
F 2 "Resistors_SMD:R_0805" V 5630 6200 50  0001 C CNN
F 3 "" H 5700 6200 50  0000 C CNN
	1    5700 6200
	0    -1   -1   0   
$EndComp
$Comp
L R R19
U 1 1
P 6700 6150
F 0 "R19" V 6780 6150 50  0000 C CNN
F 1 "10k" V 6700 6150 50  0000 C CNN
F 2 "Resistors_SMD:R_0805" V 6630 6150 50  0001 C CNN
F 3 "" H 6700 6150 50  0000 C CNN
	1    6700 6150
	0    -1   -1   0   
$EndComp
$Comp
L R R30
U 1 1
P 9450 4450
F 0 "R30" V 9530 4450 50  0000 C CNN
F 1 "10k" V 9450 4450 50  0000 C CNN
F 2 "Resistors_SMD:R_0805" V 9380 4450 50  0001 C CNN
F 3 "" H 9450 4450 50  0000 C CNN
	1    9450 4450
	0    -1   -1   0   
$EndComp
$Comp
L R R42
U 1 1
P 10450 4400
F 0 "R42" V 10530 4400 50  0000 C CNN
F 1 "10k" V 10450 4400 50  0000 C CNN
F 2 "Resistors_SMD:R_0805" V 10380 4400 50  0001 C CNN
F 3 "" H 10450 4400 50  0000 C CNN
	1    10450 4400
	0    -1   -1   0   
$EndComp
$Comp
L R R43
U 1 1
P 10450 6250
F 0 "R43" V 10530 6250 50  0000 C CNN
F 1 "10k" V 10450 6250 50  0000 C CNN
F 2 "Resistors_SMD:R_0805" V 10380 6250 50  0001 C CNN
F 3 "" H 10450 6250 50  0000 C CNN
	1    10450 6250
	0    -1   -1   0   
$EndComp
$Comp
L R R31
U 1 1
P 9450 6300
F 0 "R31" V 9530 6300 50  0000 C CNN
F 1 "10k" V 9450 6300 50  0000 C CNN
F 2 "Resistors_SMD:R_0805" V 9380 6300 50  0001 C CNN
F 3 "" H 9450 6300 50  0000 C CNN
	1    9450 6300
	0    -1   -1   0   
$EndComp
$Comp
L R R32
U 1 1
P 9450 8350
F 0 "R32" V 9530 8350 50  0000 C CNN
F 1 "10k" V 9450 8350 50  0000 C CNN
F 2 "Resistors_SMD:R_0805" V 9380 8350 50  0001 C CNN
F 3 "" H 9450 8350 50  0000 C CNN
	1    9450 8350
	0    -1   -1   0   
$EndComp
$Comp
L R R44
U 1 1
P 10450 8300
F 0 "R44" V 10530 8300 50  0000 C CNN
F 1 "10k" V 10450 8300 50  0000 C CNN
F 2 "Resistors_SMD:R_0805" V 10380 8300 50  0001 C CNN
F 3 "" H 10450 8300 50  0000 C CNN
	1    10450 8300
	0    -1   -1   0   
$EndComp
$Comp
L R R8
U 1 1
P 5700 8250
F 0 "R8" V 5780 8250 50  0000 C CNN
F 1 "10k" V 5700 8250 50  0000 C CNN
F 2 "Resistors_SMD:R_0805" V 5630 8250 50  0001 C CNN
F 3 "" H 5700 8250 50  0000 C CNN
	1    5700 8250
	0    -1   -1   0   
$EndComp
$Comp
L R R20
U 1 1
P 6700 8200
F 0 "R20" V 6780 8200 50  0000 C CNN
F 1 "10k" V 6700 8200 50  0000 C CNN
F 2 "Resistors_SMD:R_0805" V 6630 8200 50  0001 C CNN
F 3 "" H 6700 8200 50  0000 C CNN
	1    6700 8200
	0    -1   -1   0   
$EndComp
Wire Wire Line
	13500 5500 13500 5550
Wire Wire Line
	13600 5500 13500 5500
Wire Wire Line
	13600 5150 13600 5400
Wire Wire Line
	13600 4450 13600 4650
Wire Wire Line
	5200 5500 7700 5500
Wire Wire Line
	6450 6050 6450 6250
Wire Wire Line
	6550 6150 6450 6150
Connection ~ 6450 6150
Wire Wire Line
	6850 6150 6850 6600
Wire Wire Line
	6850 6600 6900 6600
Wire Wire Line
	7200 5900 7200 6000
Wire Wire Line
	7200 6300 7200 6400
Wire Wire Line
	6450 6550 6450 6800
Wire Wire Line
	6450 6800 7700 6800
Wire Wire Line
	7700 5600 7950 5600
Wire Wire Line
	7950 6600 8200 6600
Wire Wire Line
	7700 5500 7700 5600
Connection ~ 7200 5500
Wire Wire Line
	7700 6800 7700 6600
Connection ~ 7200 6800
Wire Wire Line
	5950 6300 5950 6100
Wire Wire Line
	5850 6200 5950 6200
Connection ~ 5950 6200
Wire Wire Line
	5200 6450 5200 6350
Wire Wire Line
	5200 6050 5200 5950
Wire Wire Line
	7950 6950 7950 6600
Wire Wire Line
	5200 6950 7950 6950
Connection ~ 6450 5500
Wire Wire Line
	6450 5650 6450 5500
Wire Wire Line
	5200 5500 5200 5550
Wire Wire Line
	5550 6200 5550 5750
Wire Wire Line
	5550 5750 5500 5750
Wire Wire Line
	5950 5800 5950 5500
Connection ~ 5950 5500
Wire Wire Line
	5950 6700 5950 6950
Wire Wire Line
	5200 6850 5200 6950
Connection ~ 5950 6950
Wire Wire Line
	9700 6400 9700 6200
Wire Wire Line
	9600 6300 9700 6300
Connection ~ 9700 6300
Wire Wire Line
	9300 6300 9300 5850
Wire Wire Line
	9300 5850 9250 5850
Wire Wire Line
	8950 6550 8950 6450
Wire Wire Line
	8950 6150 8950 6050
Wire Wire Line
	9700 5600 9700 5900
Connection ~ 8950 6950
Wire Wire Line
	10200 6150 10200 6350
Wire Wire Line
	10300 6250 10200 6250
Connection ~ 10200 6250
Wire Wire Line
	10950 6000 10950 6100
Wire Wire Line
	10950 6400 10950 6500
Connection ~ 9700 6950
Wire Wire Line
	9700 6950 9700 6800
Wire Wire Line
	10950 7000 10950 6900
Wire Wire Line
	10600 6250 10600 6700
Wire Wire Line
	10600 6700 10650 6700
Wire Wire Line
	10200 6650 10200 7000
Wire Wire Line
	10950 5600 10950 5500
Wire Wire Line
	8450 6600 8450 7300
Wire Wire Line
	8200 5600 9700 5600
Wire Wire Line
	8950 5650 8950 5600
Connection ~ 8950 5600
Wire Wire Line
	8200 5600 8200 5500
Wire Wire Line
	8200 5500 10950 5500
Wire Wire Line
	8450 6950 9700 6950
Wire Wire Line
	8200 7000 10950 7000
Wire Wire Line
	8200 6600 8200 7000
Wire Wire Line
	10200 5750 10200 5500
Connection ~ 10200 5500
Connection ~ 10200 7000
Wire Wire Line
	5200 7550 7700 7550
Wire Wire Line
	6450 8100 6450 8300
Wire Wire Line
	6550 8200 6450 8200
Connection ~ 6450 8200
Wire Wire Line
	6850 8200 6850 8650
Wire Wire Line
	6850 8650 6900 8650
Wire Wire Line
	7200 7950 7200 8050
Wire Wire Line
	7200 8350 7200 8450
Wire Wire Line
	6450 8600 6450 8850
Wire Wire Line
	6450 8850 7700 8850
Wire Wire Line
	7700 7650 7950 7650
Wire Wire Line
	7950 8650 8200 8650
Wire Wire Line
	7700 7550 7700 7650
Connection ~ 7200 7550
Wire Wire Line
	7700 8850 7700 8650
Connection ~ 7200 8850
Wire Wire Line
	5950 8350 5950 8150
Wire Wire Line
	5850 8250 5950 8250
Connection ~ 5950 8250
Wire Wire Line
	5200 8500 5200 8400
Wire Wire Line
	5200 8100 5200 8000
Wire Wire Line
	7950 9000 7950 8650
Wire Wire Line
	5200 9000 7950 9000
Connection ~ 6450 7550
Wire Wire Line
	6450 7700 6450 7550
Wire Wire Line
	5200 7550 5200 7600
Wire Wire Line
	5550 8250 5550 7800
Wire Wire Line
	5550 7800 5500 7800
Wire Wire Line
	5950 7850 5950 7550
Connection ~ 5950 7550
Wire Wire Line
	5950 8750 5950 9000
Wire Wire Line
	5200 8900 5200 9000
Connection ~ 5950 9000
Wire Wire Line
	9700 8450 9700 8250
Wire Wire Line
	9600 8350 9700 8350
Connection ~ 9700 8350
Wire Wire Line
	9300 8350 9300 7900
Wire Wire Line
	9300 7900 9250 7900
Wire Wire Line
	8950 8600 8950 8500
Wire Wire Line
	8950 8200 8950 8100
Wire Wire Line
	9700 7650 9700 7950
Connection ~ 8950 9000
Wire Wire Line
	10200 8200 10200 8400
Wire Wire Line
	10300 8300 10200 8300
Connection ~ 10200 8300
Wire Wire Line
	10950 8050 10950 8150
Wire Wire Line
	10950 8450 10950 8550
Connection ~ 9700 9000
Wire Wire Line
	9700 9000 9700 8850
Wire Wire Line
	10950 9050 10950 8950
Wire Wire Line
	10600 8300 10600 8750
Wire Wire Line
	10600 8750 10650 8750
Wire Wire Line
	10200 8700 10200 9050
Wire Wire Line
	10950 7650 10950 7550
Wire Wire Line
	8450 9000 8450 8650
Wire Wire Line
	8200 7650 9700 7650
Wire Wire Line
	8950 7700 8950 7650
Connection ~ 8950 7650
Wire Wire Line
	8200 7650 8200 7550
Wire Wire Line
	8200 7550 10950 7550
Wire Wire Line
	8450 9000 9700 9000
Wire Wire Line
	8200 9050 10950 9050
Wire Wire Line
	8200 8650 8200 9050
Wire Wire Line
	10200 7800 10200 7550
Connection ~ 10200 7550
Connection ~ 10200 9050
Wire Wire Line
	5200 1600 7700 1600
Wire Wire Line
	6450 2150 6450 2350
Wire Wire Line
	6550 2250 6450 2250
Connection ~ 6450 2250
Wire Wire Line
	6850 2250 6850 2700
Wire Wire Line
	6850 2700 6900 2700
Wire Wire Line
	7200 2000 7200 2100
Wire Wire Line
	7200 2400 7200 2500
Wire Wire Line
	6450 2650 6450 2900
Wire Wire Line
	6350 2900 7700 2900
Wire Wire Line
	7700 1700 7950 1700
Wire Wire Line
	7950 2700 8200 2700
Wire Wire Line
	7700 1600 7700 1700
Connection ~ 7200 1600
Wire Wire Line
	7700 2900 7700 2700
Connection ~ 7200 2900
Wire Wire Line
	5950 2400 5950 2200
Wire Wire Line
	5850 2300 5950 2300
Connection ~ 5950 2300
Wire Wire Line
	5200 2550 5200 2450
Wire Wire Line
	5200 2150 5200 2050
Wire Wire Line
	7950 3050 7950 2700
Wire Wire Line
	5200 3050 7950 3050
Connection ~ 6450 1600
Wire Wire Line
	6450 1750 6450 1600
Wire Wire Line
	5200 1600 5200 1650
Wire Wire Line
	5550 2300 5550 1850
Wire Wire Line
	5550 1850 5500 1850
Wire Wire Line
	5950 1900 5950 1600
Connection ~ 5950 1600
Wire Wire Line
	5950 2800 5950 3050
Wire Wire Line
	5200 2950 5200 3050
Connection ~ 5950 3050
Wire Wire Line
	9700 2500 9700 2300
Wire Wire Line
	9600 2400 9700 2400
Connection ~ 9700 2400
Wire Wire Line
	9300 2400 9300 1950
Wire Wire Line
	9300 1950 9250 1950
Wire Wire Line
	8950 2650 8950 2550
Wire Wire Line
	8950 2250 8950 2150
Wire Wire Line
	9700 1700 9700 2000
Connection ~ 8950 3050
Wire Wire Line
	10200 2250 10200 2450
Wire Wire Line
	10300 2350 10200 2350
Connection ~ 10200 2350
Wire Wire Line
	10950 2100 10950 2200
Wire Wire Line
	10950 2500 10950 2600
Connection ~ 9700 3050
Wire Wire Line
	9700 3050 9700 2900
Wire Wire Line
	10950 3100 10950 3000
Wire Wire Line
	10600 2350 10600 2800
Wire Wire Line
	10600 2800 10650 2800
Wire Wire Line
	10200 2750 10200 3100
Wire Wire Line
	10950 1700 10950 1600
Wire Wire Line
	8450 2700 8450 3350
Wire Wire Line
	8200 1700 9700 1700
Wire Wire Line
	8950 1750 8950 1700
Connection ~ 8950 1700
Wire Wire Line
	8200 1700 8200 1600
Wire Wire Line
	8200 1600 10950 1600
Wire Wire Line
	8450 3050 9700 3050
Wire Wire Line
	8200 3100 10950 3100
Wire Wire Line
	8200 2700 8200 3100
Wire Wire Line
	10200 1850 10200 1600
Connection ~ 10200 1600
Connection ~ 10200 3100
Wire Wire Line
	5200 3650 7700 3650
Wire Wire Line
	6450 4200 6450 4400
Wire Wire Line
	6550 4300 6450 4300
Connection ~ 6450 4300
Wire Wire Line
	6850 4300 6850 4750
Wire Wire Line
	6850 4750 6900 4750
Wire Wire Line
	7200 4050 7200 4150
Wire Wire Line
	7200 4450 7200 4550
Wire Wire Line
	6450 4700 6450 4950
Wire Wire Line
	6450 4950 7700 4950
Wire Wire Line
	7700 3750 7950 3750
Wire Wire Line
	7950 4750 8200 4750
Wire Wire Line
	7700 3650 7700 3750
Connection ~ 7200 3650
Wire Wire Line
	7700 4950 7700 4750
Connection ~ 7200 4950
Wire Wire Line
	5950 4450 5950 4250
Wire Wire Line
	5850 4350 5950 4350
Connection ~ 5950 4350
Wire Wire Line
	5200 4600 5200 4500
Wire Wire Line
	5200 4200 5200 4100
Wire Wire Line
	7950 5100 7950 4750
Wire Wire Line
	5200 5100 7950 5100
Connection ~ 6450 3650
Wire Wire Line
	6450 3800 6450 3650
Wire Wire Line
	5200 3650 5200 3700
Wire Wire Line
	5550 4350 5550 3900
Wire Wire Line
	5550 3900 5500 3900
Wire Wire Line
	5950 3950 5950 3650
Connection ~ 5950 3650
Wire Wire Line
	5950 4850 5950 5100
Wire Wire Line
	5200 5000 5200 5100
Connection ~ 5950 5100
Wire Wire Line
	9700 4550 9700 4350
Wire Wire Line
	9600 4450 9700 4450
Connection ~ 9700 4450
Wire Wire Line
	9300 4450 9300 4000
Wire Wire Line
	9300 4000 9250 4000
Wire Wire Line
	8950 4700 8950 4600
Wire Wire Line
	8950 4300 8950 4200
Wire Wire Line
	9700 3750 9700 4050
Connection ~ 8950 5100
Wire Wire Line
	10200 4300 10200 4500
Wire Wire Line
	10300 4400 10200 4400
Connection ~ 10200 4400
Wire Wire Line
	10950 4150 10950 4250
Wire Wire Line
	10950 4550 10950 4650
Connection ~ 9700 5100
Wire Wire Line
	9700 5100 9700 4950
Wire Wire Line
	10950 5150 10950 5050
Wire Wire Line
	10600 4400 10600 4850
Wire Wire Line
	10600 4850 10650 4850
Wire Wire Line
	10200 4800 10200 5150
Wire Wire Line
	10950 3750 10950 3650
Wire Wire Line
	8450 4750 8450 5300
Wire Wire Line
	8200 3750 9700 3750
Wire Wire Line
	8950 3800 8950 3750
Connection ~ 8950 3750
Wire Wire Line
	8200 3750 8200 3650
Wire Wire Line
	8200 3650 10950 3650
Wire Wire Line
	8450 5100 9700 5100
Wire Wire Line
	8200 5150 10950 5150
Wire Wire Line
	8200 4750 8200 5150
Wire Wire Line
	10200 3900 10200 3650
Connection ~ 10200 3650
Connection ~ 10200 5150
Connection ~ 6450 2900
Connection ~ 8450 1700
Connection ~ 8450 3750
Connection ~ 8450 5600
Connection ~ 8450 7650
Wire Wire Line
	8450 3350 7450 3350
Wire Wire Line
	7450 3350 7450 4950
Connection ~ 7450 4950
Connection ~ 8450 3050
Wire Wire Line
	8450 5300 7450 5300
Wire Wire Line
	7450 5300 7450 6800
Connection ~ 7450 6800
Connection ~ 8450 5100
Wire Wire Line
	8450 7300 7450 7300
Wire Wire Line
	7450 7300 7450 8850
Connection ~ 7450 8850
Connection ~ 8450 6950
Wire Wire Line
	9300 8900 9300 9000
Connection ~ 9300 9000
$Comp
L VCC #PWR04
U 1 1
P 13600 4450
F 0 "#PWR04" H 13600 4300 50  0001 C CNN
F 1 "VCC" H 13600 4600 50  0000 C CNN
F 2 "" H 13600 4450 50  0000 C CNN
F 3 "" H 13600 4450 50  0000 C CNN
	1    13600 4450
	1    0    0    -1  
$EndComp
$EndSCHEMATC
